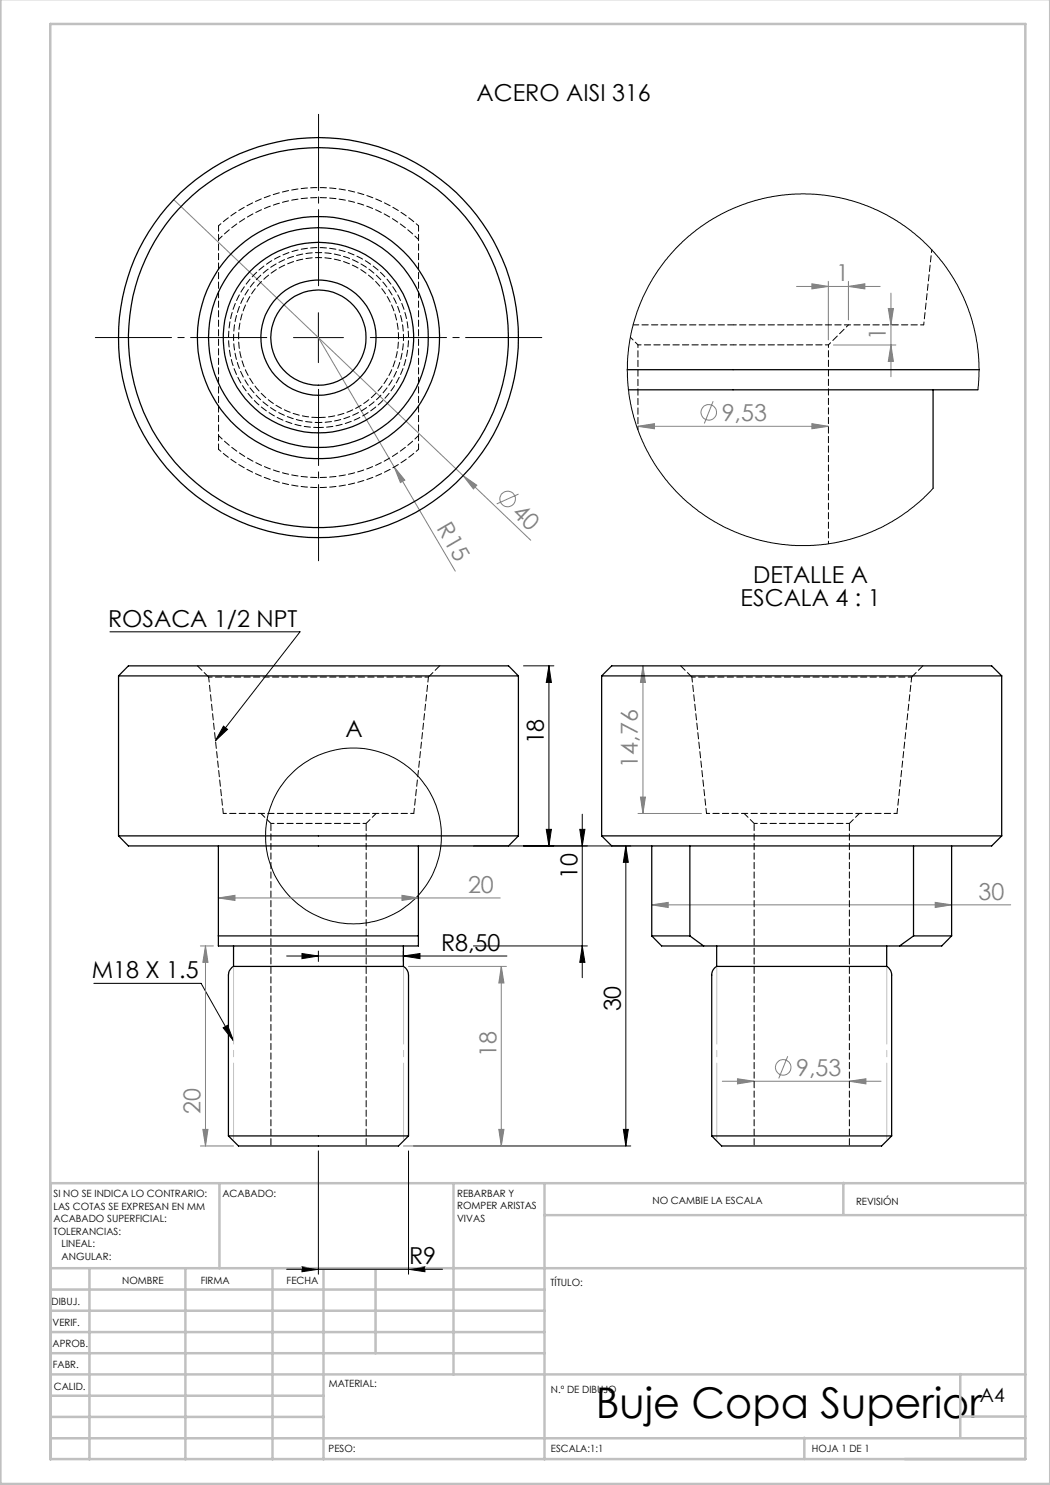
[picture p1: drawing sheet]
<svg xmlns="http://www.w3.org/2000/svg" width="210mm" height="297mm" viewBox="0 0 210 297" stroke-linecap="round" stroke-linejoin="round" font-family="sans-serif">
<g fill="none" stroke="#808080" stroke-width=".2">
<path d="M34.7 39.9l57.9 55.2M159.3 57.3h16.7M162.4 56.8l3.3 .5-3.3 .5zM165.7 56.3v11.7M169.7 57.3l3.3-.5v1zM169.7 56.3v7.7M178.2 58.6v16.7M63.7 67.5l27.4 46.7M166.7 69h12.5M177.7 61.7h1l-.5 3.3zM178.2 69l.5 3.3h-1zM78.8 93.4l2.2 2.6-.9 .5z"/>
<path d="M92.6 95.1l2.8 1.9-.7 .8zM92.6 95.1l13.6 13M103.7 98.8l-4.4 2M127.6 85.3l3.3-.6v1.1zM127.6 85.3h38.1M142.6 80.3l-1.7 4.4M162.4 84.7l3.3 .6-3.3 .5zM128.6 133.2l.5 3.3h-1zM128.6 133.2v29.5M128.1 159.4h1l-.5 3.3zM43.7 179.6l3.3-.5v1zM43.7 179.6h56.3"/>
<path d="M80.4 179.1l3.3 .5-3.3 .5zM127.6 162.7h12.7M40.1 189.2h2.6M41.1 189.2l.5 3.3h-1zM41.1 189.2v40M81.7 193.3h19.6M100.3 193.3l.5 3.3h-1zM100.3 193.3v35.9M130.4 181l3.2-.5v1zM130.4 181h71.7M187 180.5l3.3 .5-3.3 .5zM144.5 216.2h31.7"/>
<path d="M147.5 215.8l3.3 .4-3.3 .6zM157.6 211.2l-1.8 4.5M169.9 216.2l3.3-.4v1zM40.1 229.2h6.6M40.6 225.9h1l-.5 3.3zM80.7 229.2h20.6M99.8 225.9h1l-.5 3.3z"/>
<circle cx="101.5" cy="99.8" r="1.55"/>
<circle cx="141.8" cy="82.5" r="1.55"/>
<circle cx="156.6" cy="213.5" r="1.56"/>
</g>
<g fill="none" stroke="#000" stroke-width=".2">
<path d="M58.7 67.5h10M63.7 62.5v10M22 126.4h38l-16.9 21.8M104.7 133.2h6.1M109.8 133.2v36M109.8 133.2l.5 3.3h-1zM44.7 145.2l.8 .7-2.4 2.3zM109.3 165.9h1l-.5 3.3zM116 165.9h1l-.5 3.3zM116.5 162.8v32.7M125.2 169.2l.5 3.3h-1zM125.2 169.2v60"/>
<path d="M126.2 169.2h-31.5M18.8 196.7h21.4l6.5 11.5M57.3 191.2h44.1M60.4 190.7l3.3 .5-3.3 .5zM63.7 190.2v2.1M80.7 191.2l3.3-.5v1zM80.7 190.2v2.1M94.7 189.2h22.8M116.5 189.2l.5 3.3h-1zM44.6 205.6l.9-.5 1.2 3.1zM63.7 230.2v24.6M81.7 230.2v24.6"/>
<path d="M82.7 229.2h43.5M124.7 225.9h1l-.5 3.3zM57.3 253.9h31.2M60.4 253.4l3.3 .5-3.3 .4zM81.7 253.9l3.3-.5v.9z"/>
<circle cx="70.7" cy="167.2" r="17.6"/>
</g>
<path d="M63.7 57.5v-35M53.7 67.5h-35M63.7 77.5v35M73.7 67.5h35" fill="none" stroke="#000" stroke-width=".2" stroke-dasharray="15.2 1.3 1.3 1.3" stroke-dashoffset="-.4"/>
<path d="M46.7 193.3v34.9M80.7 193.3v34.9M143.4 193.3v34.9M177.4 193.3v34.9" fill="none" stroke="#c0c0c0" stroke-width=".2" stroke-dasharray="15.2 1.3 1.3 1.3" stroke-dashoffset="-.3"/>
<g fill="none" stroke="#c0c0c0" stroke-width=".5">
<path d="M.1 -.1v296.9h209.9v-296.9M10.1 4.8h195v287h-195zM43.9 236.6v17M90.7 236.6v38.3M108.9 236.6v55.3M168.7 236.6v6.3M205.1 236.6h-195v55.3M10.1 253.6h195M10.1 257.9h98.8M17.9 253.6v38.3M37.1 253.6v38.3M54.5 253.6v38.3"/>
<path d="M64.7 253.6v38.3M75.1 253.6v17M108.9 243h96.2M10.1 270.6h98.8M10.1 266.4h98.8M10.1 262.1h98.8M10.1 279.1h54.6M10.1 274.9h195M192.1 274.8v12.7M10.1 287.7h195M10.1 283.4h54.6M160.9 287.5v4.3"/>
<path d="M192.1 283.3h13"/>
</g>
<g fill="#000">
<path d="M109.8 133.2l.5 3.3h-1zM109.3 165.9h1l-.5 3.3zM116 165.9h1l-.5 3.3zM116.5 189.2l.5 3.3h-1z"/>
<path d="M44.7 145.2l.8 .7-2.4 2.3zM44.6 205.6l.9-.5 1.2 3.1z"/>
<path d="M124.7 225.9h1l-.5 3.3zM125.2 169.2l.5 3.3h-1z"/>
<path d="M60.4 253.4l3.3 .5-3.3 .4zM81.7 253.9l3.3-.5v.9zM60.4 190.7l3.3 .5-3.3 .5zM80.7 191.2l3.3-.5v1z"/>
</g>
<g fill="#808080">
<path d="M78.8 93.4l2.2 2.6-.9 .5z"/>
<path d="M92.6 95.1l2.8 1.9-.7 .8z"/>
<path d="M43.7 179.6l3.3-.5v1zM80.4 179.1l3.3 .5-3.3 .5zM147.5 215.8l3.3 .4-3.3 .6zM169.9 216.2l3.3-.4v1zM130.4 181l3.2-.5v1zM187 180.5l3.3 .5-3.3 .5zM162.4 56.8l3.3 .5-3.3 .5zM169.7 57.3l3.3-.5v1zM127.6 85.3l3.3-.6v1.1zM162.4 84.7l3.3 .6-3.3 .5z"/>
<path d="M128.1 159.4h1l-.5 3.3zM128.6 133.2l.5 3.3h-1zM178.2 69l.5 3.3h-1zM177.7 61.7h1l-.5 3.3z"/>
<path d="M41.1 189.2l.5 3.3h-1zM40.6 225.9h1l-.5 3.3zM100.3 193.3l.5 3.3h-1zM99.8 225.9h1l-.5 3.3z"/>
</g>
<g fill="none" stroke="#000" stroke-width=".25">
<path d="M125.4 73.9h70.4M125.7 78h69.9M186.6 78v19.6M23.7 135.2l2-2h76l2 2M23.7 135.2h80M23.7 135.2v32M103.7 135.2v32M120.3 135.2l2-2h76l2 2M120.3 135.2h80M120.3 135.2v32M200.3 135.2v32M23.7 167.2h80"/>
<path d="M23.7 167.2l2 2h76l2-2M43.7 169.2v18M83.7 169.2v20h-40v-2M120.3 167.2h80M120.3 167.2l2 2h76l2-2M130.4 169.2v18M138 169.2v18M182.7 169.2v18M190.3 169.2v18M43.7 187.2h40M46.7 193.3a2.07 2.07 0 0 0-1 1.7v32.2M46.7 193.3h34"/>
<path d="M46.7 189.2v4.1M80.7 193.3a2.07 2.07 0 0 1 1 1.7v32.2M80.7 189.2v4.1M130.4 187.2h7.6M130.4 187.2l1.9 2h8.4M138 187.2l2.7 2M140.7 189.2h39.2M143.3 193.3a1.93 1.93 0 0 0-1 1.7v32.2M143.3 193.3h34M143.3 189.2v4.1M177.3 193.3a1.93 1.93 0 0 1 1 1.7v32.2M177.3 189.2v4.1"/>
<path d="M182.7 187.2l-2.8 2M182.7 187.2h7.6M190.3 187.2l-2 2h-8.4M45.7 227.2h36M45.7 227.2l2 2h32l2-2M142.3 227.2h36M142.3 227.2l2 2h32l2-2"/>
<circle cx="63.7" cy="67.5" r="38"/>
<circle cx="63.7" cy="67.5" r="11.5"/>
<circle cx="63.7" cy="67.5" r="24.2"/>
<circle cx="63.7" cy="67.5" r="22"/>
<circle cx="63.7" cy="67.5" r="19.1"/>
<circle cx="63.7" cy="67.5" r="9.5"/>
<circle cx="63.7" cy="67.5" r="40"/>
</g>
<path d="M127.6 69h19M146.6 65h38.1M146.6 69h19.1M63.7 84.5a17 17 0 0 0 14.9-25.1 17 17 0 0 0-29.2-1.1 17 17 0 0 0 13 26.2h1.3M41.7 135.4h44M138.4 135.4h43.9M44.7 162.7h19M54.2 164.7h9.5M63.7 162.7h19.1M63.7 164.7h9.5M141.3 162.7h38.1M150.8 164.7h19.1" fill="none" stroke="#000" stroke-width=".2" stroke-dasharray="1.3 .6" stroke-dashoffset=".6"/>
<path d="M39.5 133.2l2.2 2.2M85.7 135.4l2.2-2.2M136.1 133.2l2.3 2.2M182.3 135.4l2.3-2.2" fill="none" stroke="#000" stroke-width=".2" stroke-dasharray="1.3 .6"/>
<path d="M43.7 47.9a28 28 0 0 1 40 0M63.7 85.5a18 18 0 0 1-15.8-26.6 18 18 0 0 1 30.9-1.2 18 18 0 0 1-13.7 27.8h-1.4M83.7 87.1a28 28 0 0 1-40 0M41.7 135.4l3 27.3M138.4 135.4l2.9 27.3M82.8 162.7l2.9-27.3M179.4 162.7l2.9-27.3" fill="none" stroke="#000" stroke-width=".2" stroke-dasharray="1.3 .6" stroke-dashoffset=".3"/>
<path d="M43.7 45.1v44.8M126.6 65h20M83.7 89.9v-44.8M52.2 162.7l2 2M73.2 164.7l2-2M148.8 162.7l2 2M169.9 164.7l2-2" fill="none" stroke="#000" stroke-width=".2" stroke-dasharray="1.3 .6" stroke-dashoffset=".2"/>
<path d="M54.2 164.7v64.5M150.8 164.7v64.5M73.2 229.2v-64.5M169.9 229.2v-64.5" fill="none" stroke="#000" stroke-width=".2" stroke-dasharray="1.3 .6" stroke-dashoffset="-.2"/>
<path d="M83.7 45.1a30 30 0 0 0-40 0M127.6 69v16.9M165.7 69l4-4M184.7 65l1.7-15.1M43.7 89.9a30 30 0 0 0 40 0" fill="none" stroke="#000" stroke-width=".2" stroke-dasharray="1.3 .6" stroke-dashoffset=".7"/>
<path d="M63.7 83.5a16 16 0 0 1-14.1-23.6 16 16 0 0 1 27.5-1.1 16 16 0 0 1-12.1 24.7h-1.3" fill="none" stroke="#000" stroke-width=".2" stroke-dasharray="1.3 .6" stroke-dashoffset="-.1"/>
<path d="M195.6 78l.2-3.8v-2.4l-.4-3.3-.7-3.2-.8-2.8-1.2-3.1-1.3-2.5-1.5-2.4-1.5-2.2-2.4-2.7-2-2-3.2-2.5-2.2-1.4-3.1-1.7-2-.8-3.4-1.1-3.2-.8-3.5-.4-2.4-.1-3.1 .1-3.5 .4-3.3 .8-2.7 .9-2.6 1-3.1 1.7-2.4 1.6-2.6 2-2.6 2.5-1.9 2.1-1.5 2.1-1.6 2.4-1.6 3.2-1 2.6-1.1 3.5-.5 2.7-.4 3.3-.1 2.5 .3 3.5 .4 3.1 .6 2.5 .7 2.3 1.4 3.4 2.6 4.6 2.4 3.2 2.8 2.9 2 1.7 2.5 1.8 3.5 2.1 2.3 1.1 2 .7 3.2 1 2.1 .4 4.2 .6h3.6l3.1-.2 2.7-.5 3-.8 2.7-.9 3.2-1.4 2.5-1.4 2.3-1.6 3.1-2.6 2-2.1" fill="none" stroke="#000" stroke-width=".2"/>
<path d="M126.1 67.5l1.5 1.5" fill="none" stroke="#000" stroke-width=".2" stroke-dasharray="1.3 .6" stroke-dashoffset=".5"/>
<path d="M165.7 108.7v-39.7" fill="none" stroke="#000" stroke-width=".2" stroke-dasharray="1.3 .6" stroke-dashoffset=".8"/>
<text font-size="8.5" x="119.2" y="283.5">Buje Copa Superior</text>
<g font-size="4.7">
<text x="95.3" y="20.2">ACERO AISI 316</text>
<text x="150.6" y="116.6">DETALLE A</text>
<text x="21.6" y="125.3">ROSACA 1/2 NPT</text>
<text x="148.1" y="121.2">ESCALA 4 : 1</text>
<text x="69.1" y="147.3">A</text>
<text x="108.8" y="148.9" transform="rotate(-90 108.8 148.9)">18</text>
<text x="115.5" y="175.9" transform="rotate(-90 115.5 175.9)">10</text>
<text x="88.2" y="190.2">R8,50</text>
<text x="18.4" y="195.6">M18 X 1.5</text>
<text x="124.2" y="202.3" transform="rotate(-90 124.2 202.3)">30</text>
<text x="81.8" y="252.8">R9</text>
</g>
<g font-size="4.7" fill="#808080">
<text x="167.2" y="56.3">1</text>
<text x="177.2" y="68" transform="rotate(-90 177.2 68)">1</text>
<text x="144.3" y="84.2">9,53</text>
<text x="87.2" y="105.7" transform="rotate(60 87.2 105.7)">R15</text>
<text x="102.2" y="102.8" transform="rotate(44 102.2 102.8)">40</text>
<text x="127.6" y="153.5" transform="rotate(-90 127.6 153.5)">14,76</text>
<text x="93.6" y="178.5">20</text>
<text x="195.7" y="180">30</text>
<text x="99.3" y="211.3" transform="rotate(-90 99.3 211.3)">18</text>
<text x="159.2" y="215.2">9,53</text>
<text x="40.1" y="222.8" transform="rotate(-90 40.1 222.8)">20</text>
</g>
<text font-size="3.9" x="196" y="280.4">A4</text>
<g font-size="2">
<text x="10.7" y="239.5">SI NO SE INDICA LO CONTRARIO:</text>
<text x="44.5" y="239.5">ACABADO:</text>
<text x="91.4" y="239.4">REBARBAR Y</text>
<text x="10.7" y="242">LAS COTAS SE EXPRESAN EN MM</text>
<text x="10.7" y="244.5">ACABADO SUPERFICIAL:</text>
<text x="91.4" y="241.9">ROMPER ARISTAS</text>
<text x="91.4" y="244.4">VIVAS</text>
<text x="130.5" y="240.8">NO CAMBIE LA ESCALA</text>
<text x="171.2" y="241">REVISIÓN</text>
<text x="10.7" y="247">TOLERANCIAS:</text>
<text x="12.3" y="249.5">LINEAL:</text>
<text x="12.3" y="252">ANGULAR:</text>
<text x="24.4" y="256.9">NOMBRE</text>
<text x="40.1" y="256.8">FIRMA</text>
<text x="57.3" y="256.8">FECHA</text>
<text x="110.1" y="257.1">TÍTULO:</text>
<text x="10.3" y="260.9">DIBUJ.</text>
<text x="10.5" y="269.3">APROB.</text>
<text x="10.5" y="265.2">VERIF.</text>
<text x="10.6" y="273.6">FABR.</text>
<text x="10.8" y="278">CALID.</text>
<text x="65.8" y="277.4">MATERIAL:</text>
<text x="110.2" y="278.5">N.º DE DIBUJO</text>
<text x="65.7" y="290.4">PESO:</text>
<text x="110.2" y="290.5">ESCALA:1:1</text>
<text x="162.4" y="290.4">HOJA 1 DE 1</text>
</g>
</svg>
